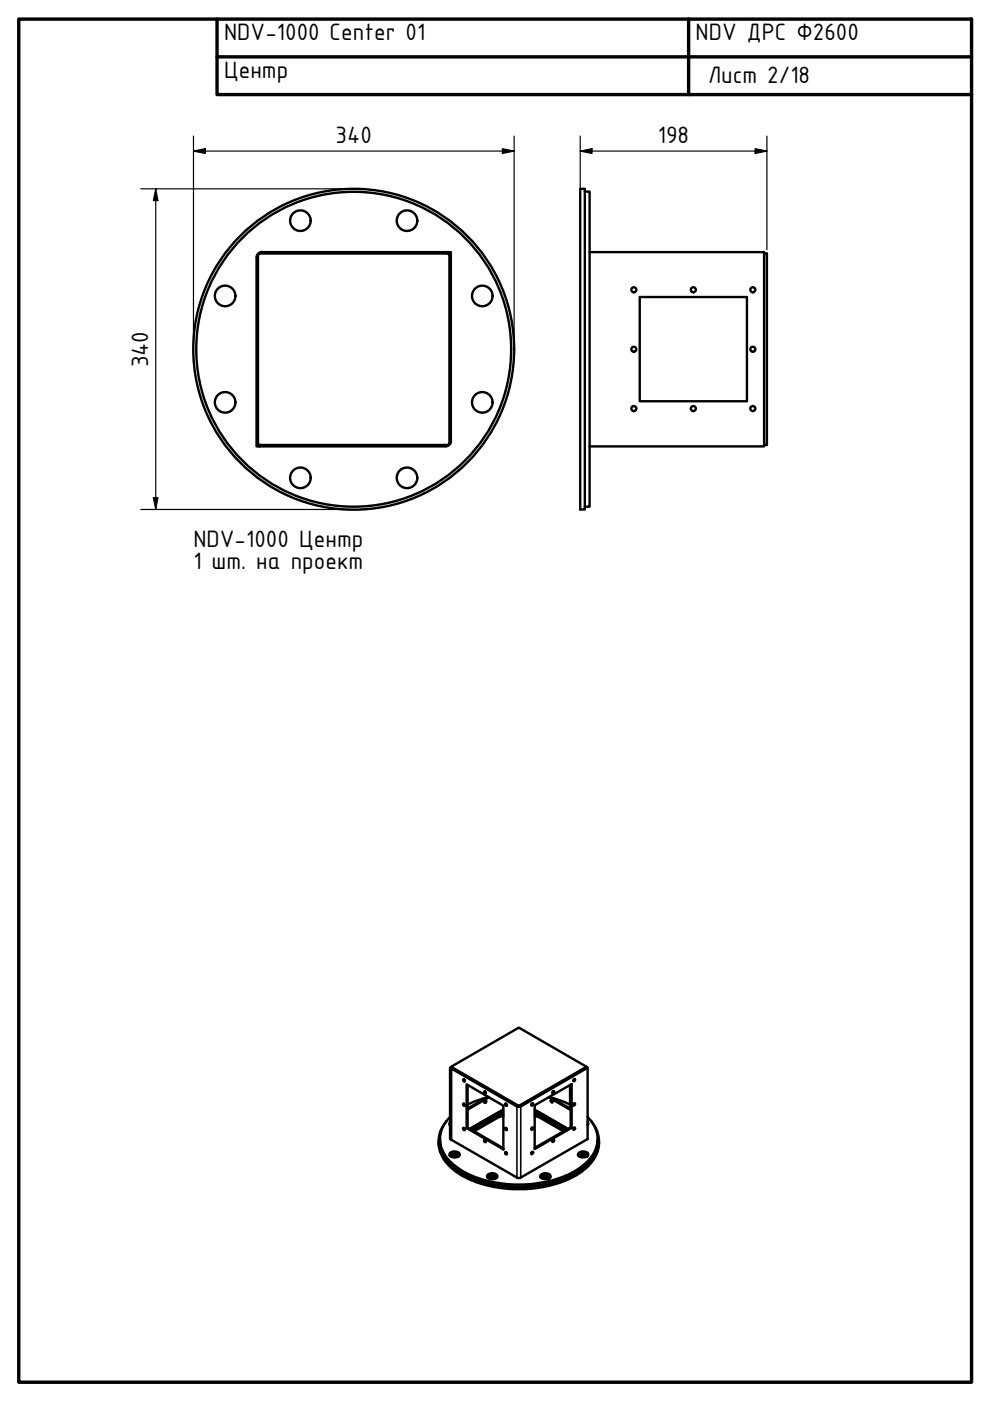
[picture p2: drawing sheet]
<svg xmlns="http://www.w3.org/2000/svg" width="210mm" height="297mm" viewBox="0 0 210 297" stroke-linecap="round" stroke-linejoin="round" font-family="sans-serif">
<!-- layer: Visible (ISO) -->
<g fill="none" stroke="#000" stroke-width=".51">
<path d="M54.7 54.1v39.8l.4 .4M55.1 53.7l-.4 .5M55.1 53.7h39.8M94.9 53.7l.4 .5M95.3 54.1v39.8l-.4 .4M123 40h1v68h-1zM124 40.6h1v66.8h-1M125 53.5h37v41.1h-37M162 53.7h.6v40.6h-.6M135.6 63h22.8v22.1h-22.8zM55.1 94.3h39.8M95.6 93.5a1.16 1.16 0 0 1-1.2 1.1h-39.4v-.3v.3h-.6v-40a1.16 1.16 0 0 1 1.2-1.2l39.4 .1v.2v-.2h.6v40"/>
<path d="M94.7 237.6a6.4 6.4 0 0 0 .9 9.5 20.9 20.9 0 0 0 13.6 4.6 23.3 23.3 0 0 0 14.8-4.2 6.9 6.9 0 0 0 2.6-7.7l-1.3-2.2M95.4 238.3l-.1 .1M95.4 237.9l-.1 .3 .1 .4M95.4 236.8a6.4 6.4 0 0 0 .8 10.2 22.3 22.3 0 0 0 14.6 4.1 21.3 21.3 0 0 0 13.4-4.5 6.3 6.3 0 0 0 .4-9.8M95.4 226.4v15.1l.2 .1M95.7 226.2l-.3 .2 .4 .1M95.7 226.2l14.2-8.3 14.4 8.3-14.1 8.2h-.3zM95.7 226.2l.1 .3M95.8 226.5h-.2v15.1M98.4 234l.2 .3M98.4 228.9l.2 .4a.21 .21 0 0 1-.4-.1 .21 .21 0 0 1 .2-.3l.2 .3M98.4 239.2l.2 .4a.21 .21 0 0 1-.4-.1 .21 .21 0 0 1 .2-.3l.2 .3"/>
<path d="M98.9 229.9l7.8 4.5v9.3l-7.8-4.5zM98.9 239.2l.2-.2 7.6 4.4M99.1 230v9M100 239.1l5.9-3.4v.5l-5.9 3.4zM100.3 239.7v-.1l5.7-3.3v.4l-5.5 3.1M102.8 233.5l.2-.2a.23 .23 0 0 1 .1 .4 .23 .23 0 0 1-.4 0zM102.8 231.4a.24 .24 0 0 1 .2 .3 .24 .24 0 0 1-.2 .2l-.2-.4a.23 .23 0 0 1 .3 0 .23 .23 0 0 1 .1 .3M102.9 233.4l-.2 .3M103.1 232.7l-2.1 .7-1.9 .8M103.5 232.5l-4.4 2.5M103.7 232.6l-4.6 2.7M105.9 236.2h.8"/>
<path d="M105.9 235.7h.8M106 236.7h.7M106 236.3h.7M106.7 235.2l-7.1 4.1M107.1 234l.3 .2v.2a.29 .29 0 0 1-.3-.1 .29 .29 0 0 1 0-.3zM107.3 234l.2 .3M107.3 239.2l.1 .4a.24 .24 0 0 1-.3-.2 .24 .24 0 0 1 .1-.3l.3 .4M112.8 234l.1-.1a.23 .23 0 0 1 .1 .3 .23 .23 0 0 1-.4 .1zM112.8 234l-.2 .3M112.8 239.1l-.2 .3M113.4 236.7h.6M113.4 236.3h.6"/>
<path d="M113.4 235.3l7 4M113.4 236.2h.7M113.4 235.7h.7v.5M114 236.3v.4M114 236.3l5.7 3.3v.1M114 236.7l5.5 3.1M114.1 236.2l5.9 3.4v-.5M116.5 232.5l4.4 2.5M116.8 233.3a.23 .23 0 0 1 .3 .1 .23 .23 0 0 1-.1 .4zM116.9 232.7l2.1 .7 1.9 .8M117 233.3l.2 .3M117.3 231.4l-.2 .3"/>
<path d="M117.3 231.3h.1a.26 .26 0 0 1 0 .4 .26 .26 0 0 1-.3 .1zM120.9 230v5.3l-4.6-2.7M121 230v9M121.2 239.1v-9.2l-7.8 4.4v9.3l7.8-4.5-.2-.1-7.6 4.4M121.7 234l.1-.1a.22 .22 0 0 1 .1 .3 .22 .22 0 0 1-.4 .1zM121.7 228.8h.1a.2 .2 0 0 1 .1 .3 .2 .2 0 0 1-.4 0zM121.7 239.1h.1a.2 .2 0 0 1 .1 .3 .2 .2 0 0 1-.4 0zM121.7 234l-.2 .3M121.7 228.8l-.2 .3M121.7 239.1l-.2 .3M124.3 226.2l-.1 .3-14.1 8.1-14.3-8.1M124.3 226.2l.1 .1"/>
<path d="M124.4 226.3l.2 .1-14.4 8.3-.6-.1-14-8.1v15.1M124.4 226.3h-.1M124.6 238.3l.1 .1M124.6 226.4v15.1l-14.3 8.3h-.6l-14.1-8.2M124.6 237.9l.1 .3-.1 .4M93 241.9a7.9 7.9 0 0 0 4.3 6.9 25.4 25.4 0 0 0 17.2 3 17.6 17.6 0 0 0 10.9-5.3 6.4 6.4 0 0 0 1.6-4.6M93.3 241.5a7.7 7.7 0 0 0 4.2 6.8 25.6 25.6 0 0 0 25 0 8 8 0 0 0 4.2-6.4v-.4M95.3 245a1.48 1.48 0 0 1 2.1 0M95.5 244.4a1.45 1.45 0 0 1 2 .3 1.24 1.24 0 0 1-2.1 .4l-.1-.4zM95.5 245.2l.5-.2h.7l.5 .2M102.8 241.7a.24 .24 0 0 1 .2 .2 .24 .24 0 0 1-.2 .3l-.2-.4a.23 .23 0 0 1 .3-.1 .23 .23 0 0 1 .1 .3M103.3 249.6a1.53 1.53 0 0 1 2.1 0"/>
<path d="M103.4 249.1a1.38 1.38 0 0 1 2.1 .3 1.23 1.23 0 0 1-1.2 .6 1.23 1.23 0 0 1-1-.7zM103.5 249.8l.1-.1a1.57 1.57 0 0 1 1.6 .1M107.1 244.3h.2l.1 .4a.28 .28 0 0 1-.3-.1 .28 .28 0 0 1 0-.3zM107.3 244.3l.2 .3M112.8 244.2h.1a.23 .23 0 0 1 .1 .3 .23 .23 0 0 1-.4 .1zM112.8 244.2l-.2 .3M114.6 249.6l.1-.1a1.49 1.49 0 0 1 2 .1M114.7 249.1a1.4 1.4 0 0 1 2.1 .3 1.29 1.29 0 0 1-2.2 0zM114.8 249.8l.1-.1a1.57 1.57 0 0 1 1.6 .1M117.3 241.7l-.2 .3M117.3 241.6h.1a.26 .26 0 0 1 0 .4 .26 .26 0 0 1-.3 0zM122.6 245a1.48 1.48 0 0 1 2.1 0"/>
<path d="M122.8 245.2l.4-.2h.8l.5 .2M122.8 244.4a1.45 1.45 0 0 1 1.9 .3 1.24 1.24 0 0 1-2.1 .4l-.1-.3z"/>
<circle cx="63.7" cy="46.8" r="2.18"/>
<circle cx="86.3" cy="46.8" r="2.18"/>
<circle cx="47.7" cy="62.7" r="2.18"/>
<circle cx="75" cy="74" r="33.4"/>
<circle cx="75" cy="74" r="34"/>
<circle cx="102.3" cy="62.7" r="2.18"/>
<circle cx="134.4" cy="74" r=".53"/>
<circle cx="134.4" cy="61.4" r=".53"/>
<circle cx="147" cy="61.4" r=".53"/>
<circle cx="159.6" cy="74" r=".53"/>
<circle cx="159.6" cy="61.4" r=".53"/>
<circle cx="47.7" cy="85.3" r="2.18"/>
<circle cx="102.3" cy="85.3" r="2.18"/>
<circle cx="134.4" cy="86.6" r=".53"/>
<circle cx="147" cy="86.6" r=".53"/>
<circle cx="159.6" cy="86.6" r=".53"/>
<circle cx="63.7" cy="101.3" r="2.18"/>
<circle cx="86.3" cy="101.3" r="2.18"/>
<circle cx="98.4" cy="234.2" r=".25"/>
<circle cx="112.9" cy="239.3" r=".22"/>
</g>
<!-- layer: Visible Narrow (ISO) -->
<path d="M95.8 226.3v.2M109.7 234.5l-.1 15.2M109.9 234.4v.2M110.2 234.4v.2M110.3 234.5l.1 15.2M124.2 226.3v.2" fill="none" stroke="#000" stroke-width=".34"/>
<!-- layer: Border (ISO) -->
<path d="M4 4h202v289.1h-202zM46 4v16.1h160M46 12.1h160M146 4v16.1" fill="none" stroke="#000" stroke-width=".72"/>
<!-- layer: Dimension (ISO) -->
<g fill="none" stroke="#000" stroke-width=".25">
<path d="M41 32l2.5-.5v1zM41 32h68M41 28.9v44.3M106.5 31.5l2.5 .5-2.5 .5zM109 28.9v44.3M123 32l2.5-.5v1zM123 32h39.6M123 28.9v78.4M160.1 31.5l2.5 .5-2.5 .5zM162.6 28.9v24M29.8 40h44.4M33 40l.5 2.5h-1z"/>
<path d="M33 40v68M29.8 108h44.4M32.5 105.5h1l-.5 2.5z"/>
</g>
<path d="M41 32l2.5-.5v1zM106.5 31.5l2.5 .5-2.5 .5zM123 32l2.5-.5v1zM160.1 31.5l2.5 .5-2.5 .5zM33 40l.5 2.5h-1zM32.5 105.5h1l-.5 2.5z" fill="#000"/>
<g font-size="5.4">
<text x="47.5" y="8.5">NDV-1000 Center 01</text>
<text x="147.5" y="8.5">NDV ДРС Ф2600</text>
<text x="47.5" y="16.5">Центр</text>
<text x="150.1" y="17.6">Лист 2/18</text>
<text x="71.2" y="30.4">340</text>
<text x="139.5" y="30.4">198</text>
<text x="31.4" y="77.9" transform="rotate(-90 31.4 77.9)">340</text>
<text x="41" y="116">NDV-1000 Центр</text>
<text x="41" y="120.6">1 шт. на проект</text>
</g>
</svg>
